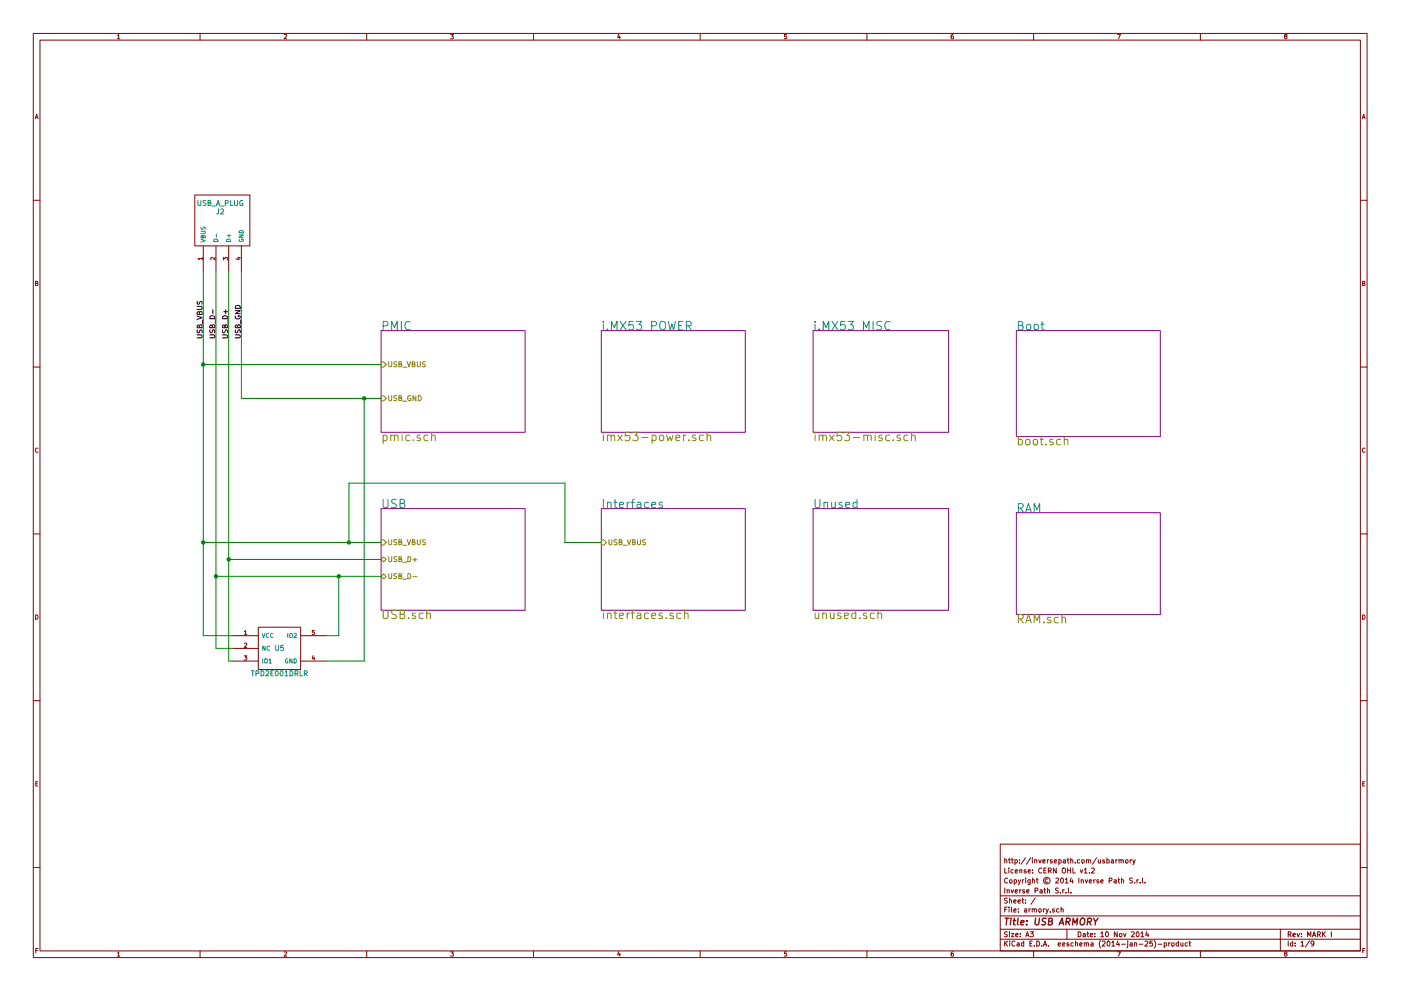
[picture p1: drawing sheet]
EESchema Schematic File Version 2
LIBS:power
LIBS:device
LIBS:transistors
LIBS:conn
LIBS:linear
LIBS:regul
LIBS:74xx
LIBS:cmos4000
LIBS:adc-dac
LIBS:memory
LIBS:xilinx
LIBS:special
LIBS:microcontrollers
LIBS:dsp
LIBS:microchip
LIBS:analog_switches
LIBS:motorola
LIBS:texas
LIBS:intel
LIBS:audio
LIBS:interface
LIBS:digital-audio
LIBS:philips
LIBS:display
LIBS:cypress
LIBS:siliconi
LIBS:opto
LIBS:atmel
LIBS:contrib
LIBS:valves
LIBS:armory
LIBS:armory-cache
EELAYER 24 0
EELAYER END
$Descr A3 16535 11693
encoding utf-8
Sheet 1 9
Title "USB ARMORY"
Date "10 Nov 2014"
Rev "MARK I"
Comp "Inverse Path S.r.l."
Comment1 "Copyright © 2014 Inverse Path S.r.l."
Comment2 "License: CERN OHL v1.2"
Comment3 "http://inversepath.com/usbarmory"
Comment4 ""
$EndDescr
$Sheet
S 4500 3900 1700 1200
U 5335DA0B
F0 "PMIC" 100
F1 "pmic.sch" 100
F2 "USB_VBUS" I L 4500 4300 60 
F3 "USB_GND" I L 4500 4700 60 
$EndSheet
$Sheet
S 7100 3900 1700 1200
U 53344146
F0 "i.MX53 POWER" 100
F1 "imx53-power.sch" 100
$EndSheet
$Sheet
S 9600 3900 1600 1200
U 533C7F27
F0 "i.MX53 MISC" 100
F1 "imx53-misc.sch" 100
$EndSheet
$Sheet
S 7100 6000 1700 1200
U 53722D05
F0 "Interfaces" 100
F1 "interfaces.sch" 100
F2 "USB_VBUS" I L 7100 6400 60 
$EndSheet
$Sheet
S 9600 6000 1600 1200
U 53834030
F0 "Unused" 100
F1 "unused.sch" 100
$EndSheet
$Comp
L USB_A_PLUG J2
U 1 1
P 2600 2500
F 0 "J2" H 2600 2500 60  0000 C CNN
F 1 "USB_A_PLUG" H 2600 2600 60  0000 C CNN
F 2 "usb-PCB" H 2600 2500 60  0001 C CNN
F 3 "~" H 2600 2500 60  0000 C CNN
	1    2600 2500
	1    0    0    -1  
$EndComp
$Sheet
S 4500 6000 1700 1200
U 538352BD
F0 "USB" 100
F1 "USB.sch" 100
F2 "USB_D+" B L 4500 6600 60 
F3 "USB_D-" B L 4500 6800 60 
F4 "USB_VBUS" I L 4500 6400 60 
$EndSheet
Text Label 2400 4000 1    60   ~ 0
USB_VBUS
Text Label 2550 4000 1    60   ~ 0
USB_D-
Text Label 2700 4000 1    60   ~ 0
USB_D+
Text Label 2850 4000 1    60   ~ 0
USB_GND
$Sheet
S 12000 3900 1700 1250
U 53C623ED
F0 "Boot" 100
F1 "boot.sch" 100
$EndSheet
$Sheet
S 12000 6050 1700 1200
U 53834A3C
F0 "RAM" 100
F1 "RAM.sch" 100
$EndSheet
Wire Wire Line
	2400 3200 2400 7500
Wire Wire Line
	2400 4300 4500 4300
Wire Wire Line
	2850 4700 4500 4700
Wire Wire Line
	2550 6800 4500 6800
Wire Wire Line
	2700 6600 4500 6600
Wire Wire Line
	2400 6400 4500 6400
Connection ~ 2400 4300
Wire Wire Line
	4120 6400 4120 5700
Wire Wire Line
	4120 5700 6670 5700
Wire Wire Line
	6670 5700 6670 6400
Wire Wire Line
	6670 6400 7100 6400
Connection ~ 4120 6400
Wire Wire Line
	2700 3200 2700 7800
Wire Wire Line
	2850 3200 2850 4700
Wire Wire Line
	2400 7500 2750 7500
Connection ~ 2400 6400
Connection ~ 2550 6800
Wire Wire Line
	4000 7500 3850 7500
Wire Wire Line
	4300 4700 4300 7800
Wire Wire Line
	4300 7800 3850 7800
Connection ~ 4300 4700
Wire Wire Line
	2700 7800 2750 7800
Connection ~ 2700 6600
Wire Wire Line
	2550 3200 2550 7650
Wire Wire Line
	2550 7650 2750 7650
Wire Wire Line
	4000 7500 4000 6800
Connection ~ 4000 6800
$Comp
L TPD2E001DRLR U5
U 1 1
P 3300 7650
F 0 "U5" H 3300 7650 60  0000 C CNN
F 1 "TPD2E001DRLR" H 3300 7350 60  0000 C CNN
F 2 "R-PDSO-N5" H 3300 7650 60  0001 C CNN
F 3 "" H 3300 7650 60  0000 C CNN
F 4 "Texas Instruments" H 3300 7650 60  0001 C CNN "Mfg"
F 5 "TPD2E001DRLR" H 3300 7650 60  0001 C CNN "Mfg PN"
F 6 "-" H 3300 7650 60  0001 C CNN "Desc"
F 7 "Farnell" H 3300 7650 60  0001 C CNN "Supplier"
F 8 "2335444" H 3300 7650 60  0001 C CNN "Supplier PN"
	1    3300 7650
	1    0    0    -1  
$EndComp
$EndSCHEMATC
